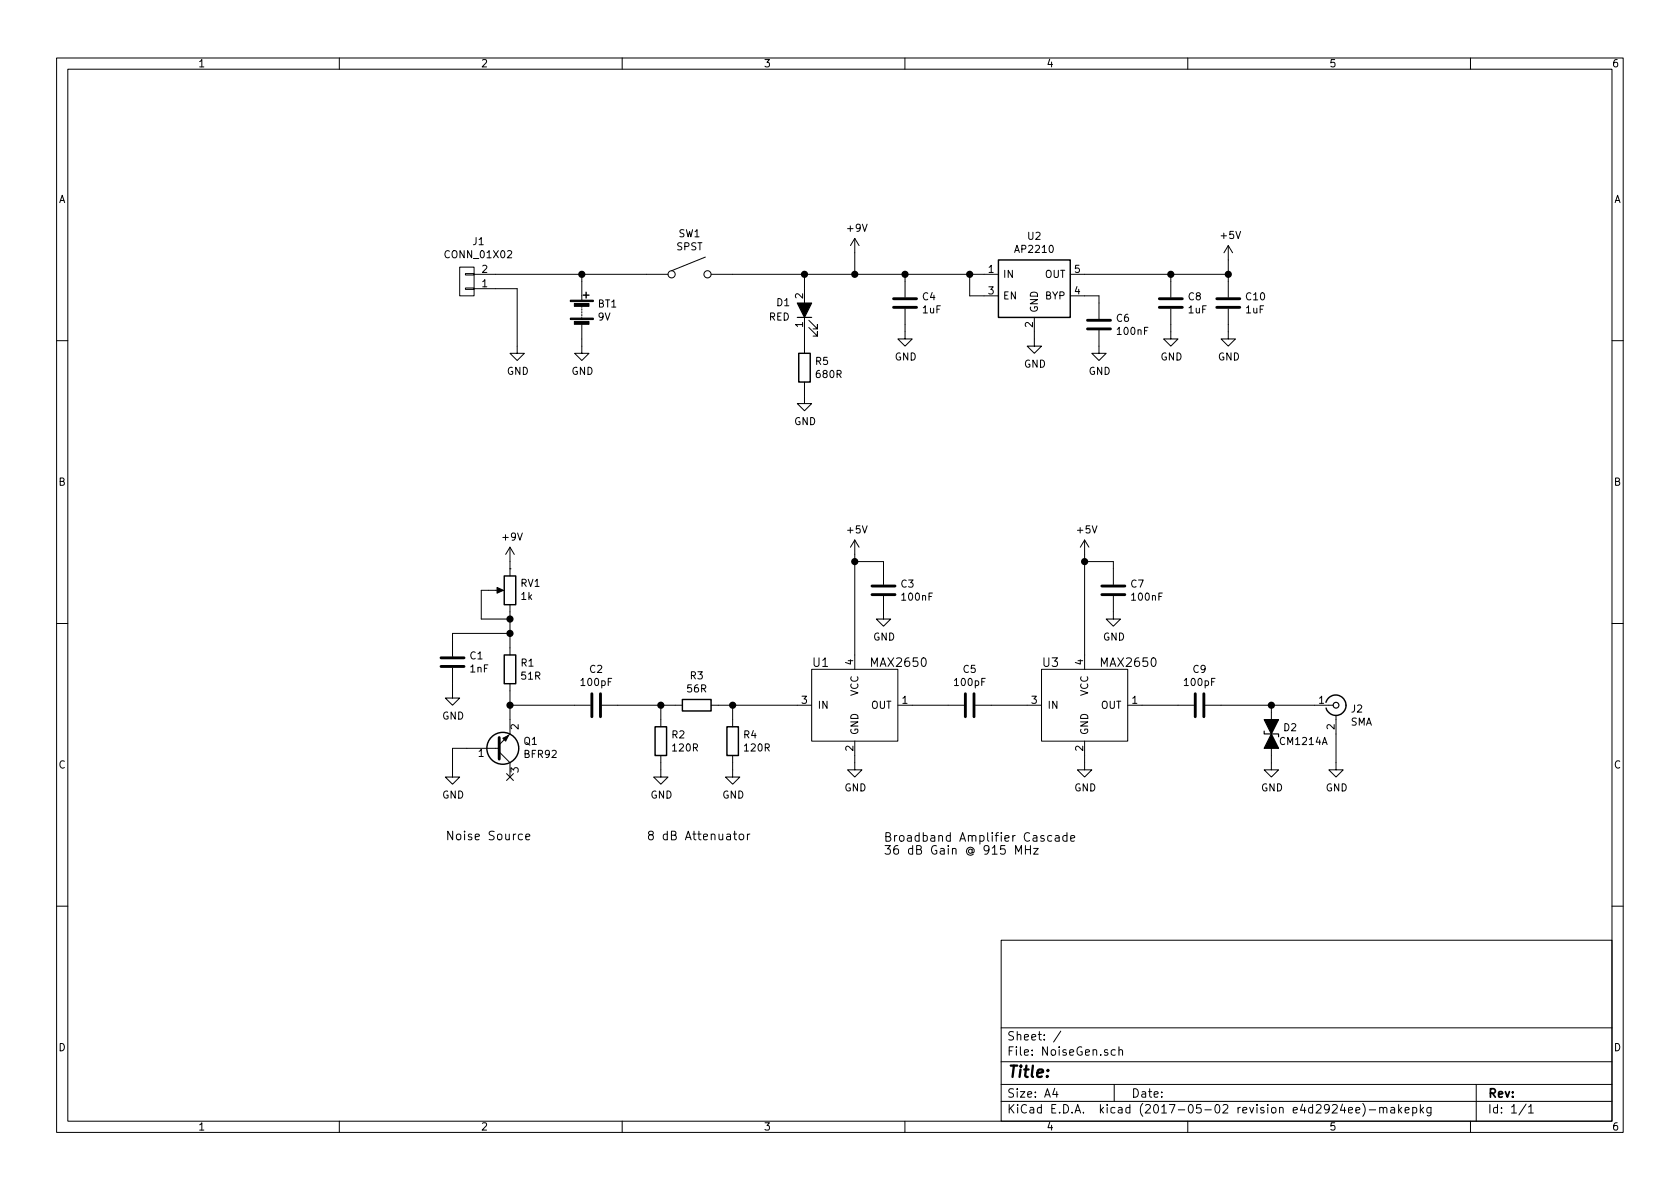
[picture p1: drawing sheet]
EESchema Schematic File Version 2
LIBS:power
LIBS:device
LIBS:transistors
LIBS:conn
LIBS:linear
LIBS:regul
LIBS:74xx
LIBS:cmos4000
LIBS:adc-dac
LIBS:memory
LIBS:xilinx
LIBS:microcontrollers
LIBS:dsp
LIBS:microchip
LIBS:analog_switches
LIBS:motorola
LIBS:texas
LIBS:intel
LIBS:audio
LIBS:interface
LIBS:digital-audio
LIBS:philips
LIBS:display
LIBS:cypress
LIBS:siliconi
LIBS:opto
LIBS:atmel
LIBS:contrib
LIBS:valves
LIBS:FritzLib
LIBS:FritzLib2
LIBS:NoiseGen-cache
EELAYER 26 0
EELAYER END
$Descr A4 11693 8268
encoding utf-8
Sheet 1 1
Title ""
Date ""
Rev ""
Comp ""
Comment1 ""
Comment2 ""
Comment3 ""
Comment4 ""
$EndDescr
$Comp
L MAX2650 U1
U 1 1
P 5950 4900
F 0 "U1" H 5650 5200 60  0000 L CNN
F 1 "MAX2650" H 6050 5200 60  0000 L CNN
F 2 "TO_SOT_Packages_SMD:SOT-143" H 5950 4950 60  0001 C CNN
F 3 "" H 5950 4950 60  0001 C CNN
	1    5950 4900
	1    0    0    -1  
$EndComp
$Comp
L MAX2650 U3
U 1 1
P 7550 4900
F 0 "U3" H 7250 5200 60  0000 L CNN
F 1 "MAX2650" H 7650 5200 60  0000 L CNN
F 2 "TO_SOT_Packages_SMD:SOT-143" H 7550 4950 60  0001 C CNN
F 3 "" H 7550 4950 60  0001 C CNN
	1    7550 4900
	1    0    0    -1  
$EndComp
$Comp
L GND #PWR01
U 1 1
P 5950 5300
F 0 "#PWR01" H 5950 5050 50  0001 C CNN
F 1 "GND" H 5955 5127 50  0000 C CNN
F 2 "" H 5950 5300 50  0001 C CNN
F 3 "" H 5950 5300 50  0001 C CNN
	1    5950 5300
	1    0    0    -1  
$EndComp
$Comp
L GND #PWR02
U 1 1
P 7550 5300
F 0 "#PWR02" H 7550 5050 50  0001 C CNN
F 1 "GND" H 7555 5127 50  0000 C CNN
F 2 "" H 7550 5300 50  0001 C CNN
F 3 "" H 7550 5300 50  0001 C CNN
	1    7550 5300
	1    0    0    -1  
$EndComp
$Comp
L +5V #PWR03
U 1 1
P 5950 3850
F 0 "#PWR03" H 5950 3700 50  0001 C CNN
F 1 "+5V" H 5965 4023 50  0000 C CNN
F 2 "" H 5950 3850 50  0001 C CNN
F 3 "" H 5950 3850 50  0001 C CNN
	1    5950 3850
	1    0    0    -1  
$EndComp
$Comp
L C C3
U 1 1
P 6150 4100
F 0 "C3" H 6265 4146 50  0000 L CNN
F 1 "100nF" H 6265 4055 50  0000 L CNN
F 2 "Capacitors_SMD:C_0603" H 6188 3950 50  0001 C CNN
F 3 "" H 6150 4100 50  0001 C CNN
	1    6150 4100
	1    0    0    -1  
$EndComp
$Comp
L GND #PWR04
U 1 1
P 6150 4250
F 0 "#PWR04" H 6150 4000 50  0001 C CNN
F 1 "GND" H 6155 4077 50  0000 C CNN
F 2 "" H 6150 4250 50  0001 C CNN
F 3 "" H 6150 4250 50  0001 C CNN
	1    6150 4250
	1    0    0    -1  
$EndComp
$Comp
L +5V #PWR05
U 1 1
P 7550 3850
F 0 "#PWR05" H 7550 3700 50  0001 C CNN
F 1 "+5V" H 7565 4023 50  0000 C CNN
F 2 "" H 7550 3850 50  0001 C CNN
F 3 "" H 7550 3850 50  0001 C CNN
	1    7550 3850
	1    0    0    -1  
$EndComp
$Comp
L C C7
U 1 1
P 7750 4100
F 0 "C7" H 7865 4146 50  0000 L CNN
F 1 "100nF" H 7865 4055 50  0000 L CNN
F 2 "Capacitors_SMD:C_0603" H 7788 3950 50  0001 C CNN
F 3 "" H 7750 4100 50  0001 C CNN
	1    7750 4100
	1    0    0    -1  
$EndComp
$Comp
L GND #PWR06
U 1 1
P 7750 4250
F 0 "#PWR06" H 7750 4000 50  0001 C CNN
F 1 "GND" H 7755 4077 50  0000 C CNN
F 2 "" H 7750 4250 50  0001 C CNN
F 3 "" H 7750 4250 50  0001 C CNN
	1    7750 4250
	1    0    0    -1  
$EndComp
$Comp
L CONN_COAXIAL J2
U 1 1
P 9300 4900
F 0 "J2" H 9400 4876 50  0000 L CNN
F 1 "SMA" H 9400 4785 50  0000 L CNN
F 2 "FritzLib:J502" H 9300 4900 50  0001 C CNN
F 3 "" H 9300 4900 50  0001 C CNN
	1    9300 4900
	1    0    0    -1  
$EndComp
$Comp
L GND #PWR07
U 1 1
P 9300 5300
F 0 "#PWR07" H 9300 5050 50  0001 C CNN
F 1 "GND" H 9305 5127 50  0000 C CNN
F 2 "" H 9300 5300 50  0001 C CNN
F 3 "" H 9300 5300 50  0001 C CNN
	1    9300 5300
	1    0    0    -1  
$EndComp
$Comp
L C C2
U 1 1
P 4150 4900
F 0 "C2" V 3898 4900 50  0000 C CNN
F 1 "100pF" V 3989 4900 50  0000 C CNN
F 2 "Capacitors_SMD:C_0603" H 4188 4750 50  0001 C CNN
F 3 "" H 4150 4900 50  0001 C CNN
	1    4150 4900
	0    1    1    0   
$EndComp
$Comp
L R R1
U 1 1
P 3550 4650
F 0 "R1" H 3620 4696 50  0000 L CNN
F 1 "51R" H 3620 4605 50  0000 L CNN
F 2 "Resistors_SMD:R_2010" V 3480 4650 50  0001 C CNN
F 3 "" H 3550 4650 50  0001 C CNN
	1    3550 4650
	1    0    0    -1  
$EndComp
$Comp
L BFR92 Q1
U 1 1
P 3450 5200
F 0 "Q1" H 3641 5154 50  0000 L CNN
F 1 "BFR92" H 3641 5245 50  0000 L CNN
F 2 "TO_SOT_Packages_SMD:SOT-23" H 3650 5125 50  0001 L CIN
F 3 "" H 3450 5200 50  0001 L CNN
	1    3450 5200
	1    0    0    1   
$EndComp
$Comp
L +9V #PWR08
U 1 1
P 3550 3900
F 0 "#PWR08" H 3550 3750 50  0001 C CNN
F 1 "+9V" H 3565 4073 50  0000 C CNN
F 2 "" H 3550 3900 50  0001 C CNN
F 3 "" H 3550 3900 50  0001 C CNN
	1    3550 3900
	1    0    0    -1  
$EndComp
NoConn ~ 3550 5400
$Comp
L R R4
U 1 1
P 5100 5150
F 0 "R4" H 5170 5196 50  0000 L CNN
F 1 "120R" H 5170 5105 50  0000 L CNN
F 2 "Capacitors_SMD:C_0603" V 5030 5150 50  0001 C CNN
F 3 "" H 5100 5150 50  0001 C CNN
	1    5100 5150
	1    0    0    -1  
$EndComp
$Comp
L R R2
U 1 1
P 4600 5150
F 0 "R2" H 4670 5196 50  0000 L CNN
F 1 "120R" H 4670 5105 50  0000 L CNN
F 2 "Capacitors_SMD:C_0603" V 4530 5150 50  0001 C CNN
F 3 "" H 4600 5150 50  0001 C CNN
	1    4600 5150
	1    0    0    -1  
$EndComp
$Comp
L R R3
U 1 1
P 4850 4900
F 0 "R3" V 4643 4900 50  0000 C CNN
F 1 "56R" V 4734 4900 50  0000 C CNN
F 2 "Capacitors_SMD:C_0603" V 4780 4900 50  0001 C CNN
F 3 "" H 4850 4900 50  0001 C CNN
	1    4850 4900
	0    1    1    0   
$EndComp
$Comp
L GND #PWR09
U 1 1
P 3150 5350
F 0 "#PWR09" H 3150 5100 50  0001 C CNN
F 1 "GND" H 3155 5177 50  0000 C CNN
F 2 "" H 3150 5350 50  0001 C CNN
F 3 "" H 3150 5350 50  0001 C CNN
	1    3150 5350
	1    0    0    -1  
$EndComp
$Comp
L C C1
U 1 1
P 3150 4600
F 0 "C1" H 3265 4646 50  0000 L CNN
F 1 "1nF" H 3265 4555 50  0000 L CNN
F 2 "Capacitors_SMD:C_0603" H 3188 4450 50  0001 C CNN
F 3 "" H 3150 4600 50  0001 C CNN
	1    3150 4600
	1    0    0    -1  
$EndComp
$Comp
L GND #PWR010
U 1 1
P 3150 4800
F 0 "#PWR010" H 3150 4550 50  0001 C CNN
F 1 "GND" H 3155 4627 50  0000 C CNN
F 2 "" H 3150 4800 50  0001 C CNN
F 3 "" H 3150 4800 50  0001 C CNN
	1    3150 4800
	1    0    0    -1  
$EndComp
$Comp
L GND #PWR011
U 1 1
P 4600 5350
F 0 "#PWR011" H 4600 5100 50  0001 C CNN
F 1 "GND" H 4605 5177 50  0000 C CNN
F 2 "" H 4600 5350 50  0001 C CNN
F 3 "" H 4600 5350 50  0001 C CNN
	1    4600 5350
	1    0    0    -1  
$EndComp
$Comp
L GND #PWR012
U 1 1
P 5100 5350
F 0 "#PWR012" H 5100 5100 50  0001 C CNN
F 1 "GND" H 5105 5177 50  0000 C CNN
F 2 "" H 5100 5350 50  0001 C CNN
F 3 "" H 5100 5350 50  0001 C CNN
	1    5100 5350
	1    0    0    -1  
$EndComp
Text Notes 4500 5850 0    60   ~ 0
8 dB Attenuator
Text Notes 6150 5950 0    60   ~ 0
Broadband Amplifier Cascade\n36 dB Gain @ 915 MHz
Text Notes 3100 5850 0    60   ~ 0
Noise Source
$Comp
L C C5
U 1 1
P 6750 4900
F 0 "C5" V 6498 4900 50  0000 C CNN
F 1 "100pF" V 6589 4900 50  0000 C CNN
F 2 "Capacitors_SMD:C_0603" H 6788 4750 50  0001 C CNN
F 3 "" H 6750 4900 50  0001 C CNN
	1    6750 4900
	0    1    1    0   
$EndComp
$Comp
L +9V #PWR013
U 1 1
P 5950 1750
F 0 "#PWR013" H 5950 1600 50  0001 C CNN
F 1 "+9V" H 5965 1923 50  0000 C CNN
F 2 "" H 5950 1750 50  0001 C CNN
F 3 "" H 5950 1750 50  0001 C CNN
	1    5950 1750
	1    0    0    -1  
$EndComp
$Comp
L C C4
U 1 1
P 6300 2100
F 0 "C4" H 6415 2146 50  0000 L CNN
F 1 "1uF" H 6415 2055 50  0000 L CNN
F 2 "Capacitors_SMD:C_0603" H 6338 1950 50  0001 C CNN
F 3 "" H 6300 2100 50  0001 C CNN
	1    6300 2100
	1    0    0    -1  
$EndComp
$Comp
L GND #PWR014
U 1 1
P 6300 2300
F 0 "#PWR014" H 6300 2050 50  0001 C CNN
F 1 "GND" H 6305 2127 50  0000 C CNN
F 2 "" H 6300 2300 50  0001 C CNN
F 3 "" H 6300 2300 50  0001 C CNN
	1    6300 2300
	1    0    0    -1  
$EndComp
Wire Wire Line
	5950 5300 5950 5250
Wire Wire Line
	7550 5300 7550 5250
Wire Wire Line
	5950 3850 5950 4550
Wire Wire Line
	6150 3950 6150 3900
Wire Wire Line
	6150 3900 5950 3900
Connection ~ 5950 3900
Wire Wire Line
	7550 3850 7550 4550
Wire Wire Line
	7750 3950 7750 3900
Wire Wire Line
	7750 3900 7550 3900
Connection ~ 7550 3900
Wire Wire Line
	9300 5300 9300 5100
Wire Wire Line
	3550 4250 3550 4500
Wire Wire Line
	3550 3950 3550 3950
Wire Wire Line
	3550 4800 3550 5000
Wire Wire Line
	5000 4900 5550 4900
Wire Wire Line
	5100 4900 5100 5000
Wire Wire Line
	4300 4900 4700 4900
Wire Wire Line
	4600 4900 4600 5000
Connection ~ 4600 4900
Wire Wire Line
	3550 3900 3550 3950
Wire Wire Line
	4000 4900 3550 4900
Connection ~ 3550 4900
Wire Wire Line
	3150 5200 3150 5350
Wire Wire Line
	3150 5200 3250 5200
Wire Wire Line
	3150 4450 3150 4400
Connection ~ 3550 4400
Wire Wire Line
	3150 4800 3150 4750
Wire Wire Line
	3150 4400 3550 4400
Wire Wire Line
	5100 5300 5100 5350
Wire Wire Line
	4600 5300 4600 5350
Connection ~ 5100 4900
Wire Wire Line
	6600 4900 6350 4900
Wire Wire Line
	6900 4900 7150 4900
Wire Wire Line
	6300 1900 6300 1950
Wire Wire Line
	6300 2300 6300 2250
Connection ~ 6300 1900
Wire Wire Line
	5950 1900 5950 1750
Connection ~ 5950 1900
$Comp
L +5V #PWR015
U 1 1
P 8550 1800
F 0 "#PWR015" H 8550 1650 50  0001 C CNN
F 1 "+5V" H 8565 1973 50  0000 C CNN
F 2 "" H 8550 1800 50  0001 C CNN
F 3 "" H 8550 1800 50  0001 C CNN
	1    8550 1800
	1    0    0    -1  
$EndComp
$Comp
L C C9
U 1 1
P 8350 4900
F 0 "C9" V 8098 4900 50  0000 C CNN
F 1 "100pF" V 8189 4900 50  0000 C CNN
F 2 "Capacitors_SMD:C_0603" H 8388 4750 50  0001 C CNN
F 3 "" H 8350 4900 50  0001 C CNN
	1    8350 4900
	0    1    1    0   
$EndComp
Wire Wire Line
	8200 4900 7950 4900
Wire Wire Line
	8500 4900 9150 4900
$Comp
L Battery BT1
U 1 1
P 4050 2150
F 0 "BT1" H 4158 2196 50  0000 L CNN
F 1 "9V" H 4158 2105 50  0000 L CNN
F 2 "FritzLib:1294" V 4050 2210 50  0001 C CNN
F 3 "" V 4050 2210 50  0001 C CNN
	1    4050 2150
	1    0    0    -1  
$EndComp
Wire Wire Line
	4050 1900 4050 1950
$Comp
L GND #PWR016
U 1 1
P 4050 2400
F 0 "#PWR016" H 4050 2150 50  0001 C CNN
F 1 "GND" H 4055 2227 50  0000 C CNN
F 2 "" H 4050 2400 50  0001 C CNN
F 3 "" H 4050 2400 50  0001 C CNN
	1    4050 2400
	1    0    0    -1  
$EndComp
Wire Wire Line
	4050 2400 4050 2350
$Comp
L LED_ALT D1
U 1 1
P 5600 2150
F 0 "D1" V 5650 2350 50  0000 R CNN
F 1 "RED" V 5550 2400 50  0000 R CNN
F 2 "Diodes_SMD:D_0603" H 5600 2150 50  0001 C CNN
F 3 "" H 5600 2150 50  0001 C CNN
	1    5600 2150
	0    -1   -1   0   
$EndComp
$Comp
L SPST SW1
U 1 1
P 4800 1900
F 0 "SW1" H 4800 2185 50  0000 C CNN
F 1 "SPST" H 4800 2094 50  0000 C CNN
F 2 "FritzLib:GF-123-0054" H 4800 1900 50  0001 C CNN
F 3 "" H 4800 1900 50  0000 C CNN
	1    4800 1900
	1    0    0    -1  
$EndComp
Wire Wire Line
	3450 1900 4500 1900
$Comp
L R R5
U 1 1
P 5600 2550
F 0 "R5" H 5670 2596 50  0000 L CNN
F 1 "680R" H 5670 2505 50  0000 L CNN
F 2 "Capacitors_SMD:C_0805" V 5530 2550 50  0001 C CNN
F 3 "" H 5600 2550 50  0001 C CNN
	1    5600 2550
	1    0    0    -1  
$EndComp
Wire Wire Line
	5600 2300 5600 2400
Wire Wire Line
	5600 2000 5600 1900
Connection ~ 5600 1900
$Comp
L GND #PWR017
U 1 1
P 5600 2750
F 0 "#PWR017" H 5600 2500 50  0001 C CNN
F 1 "GND" H 5605 2577 50  0000 C CNN
F 2 "" H 5600 2750 50  0001 C CNN
F 3 "" H 5600 2750 50  0001 C CNN
	1    5600 2750
	1    0    0    -1  
$EndComp
Wire Wire Line
	5600 2750 5600 2700
Wire Wire Line
	5100 1900 6850 1900
Wire Wire Line
	6850 2050 6750 2050
Wire Wire Line
	6750 2050 6750 1900
Connection ~ 6750 1900
$Comp
L C C8
U 1 1
P 8150 2100
F 0 "C8" H 8265 2146 50  0000 L CNN
F 1 "1uF" H 8265 2055 50  0000 L CNN
F 2 "Capacitors_SMD:C_0603" H 8188 1950 50  0001 C CNN
F 3 "" H 8150 2100 50  0001 C CNN
	1    8150 2100
	1    0    0    -1  
$EndComp
$Comp
L GND #PWR018
U 1 1
P 8150 2300
F 0 "#PWR018" H 8150 2050 50  0001 C CNN
F 1 "GND" H 8155 2127 50  0000 C CNN
F 2 "" H 8150 2300 50  0001 C CNN
F 3 "" H 8150 2300 50  0001 C CNN
	1    8150 2300
	1    0    0    -1  
$EndComp
Wire Wire Line
	8150 2300 8150 2250
Wire Wire Line
	7550 1900 8550 1900
Wire Wire Line
	8550 1800 8550 1950
$Comp
L GND #PWR019
U 1 1
P 7200 2350
F 0 "#PWR019" H 7200 2100 50  0001 C CNN
F 1 "GND" H 7205 2177 50  0000 C CNN
F 2 "" H 7200 2350 50  0001 C CNN
F 3 "" H 7200 2350 50  0001 C CNN
	1    7200 2350
	1    0    0    -1  
$EndComp
Wire Wire Line
	7200 2350 7200 2300
Connection ~ 8150 1900
$Comp
L AP2210 U2
U 1 1
P 7150 2000
F 0 "U2" H 7200 2367 50  0000 C CNN
F 1 "AP2210" H 7200 2276 50  0000 C CNN
F 2 "TO_SOT_Packages_SMD:SOT-23-5" H 7150 1650 50  0001 C CNN
F 3 "" H 7300 1750 50  0001 C CNN
	1    7150 2000
	1    0    0    -1  
$EndComp
$Comp
L C C10
U 1 1
P 8550 2100
F 0 "C10" H 8665 2146 50  0000 L CNN
F 1 "1uF" H 8665 2055 50  0000 L CNN
F 2 "Capacitors_SMD:C_0603" H 8588 1950 50  0001 C CNN
F 3 "" H 8550 2100 50  0001 C CNN
	1    8550 2100
	1    0    0    -1  
$EndComp
Wire Wire Line
	8150 1950 8150 1900
Connection ~ 8550 1900
$Comp
L GND #PWR020
U 1 1
P 8550 2300
F 0 "#PWR020" H 8550 2050 50  0001 C CNN
F 1 "GND" H 8555 2127 50  0000 C CNN
F 2 "" H 8550 2300 50  0001 C CNN
F 3 "" H 8550 2300 50  0001 C CNN
	1    8550 2300
	1    0    0    -1  
$EndComp
Wire Wire Line
	8550 2300 8550 2250
$Comp
L C C6
U 1 1
P 7650 2250
F 0 "C6" H 7765 2296 50  0000 L CNN
F 1 "100nF" H 7765 2205 50  0000 L CNN
F 2 "Capacitors_SMD:C_0603" H 7688 2100 50  0001 C CNN
F 3 "" H 7650 2250 50  0001 C CNN
	1    7650 2250
	1    0    0    -1  
$EndComp
$Comp
L GND #PWR021
U 1 1
P 7650 2400
F 0 "#PWR021" H 7650 2150 50  0001 C CNN
F 1 "GND" H 7655 2227 50  0000 C CNN
F 2 "" H 7650 2400 50  0001 C CNN
F 3 "" H 7650 2400 50  0001 C CNN
	1    7650 2400
	1    0    0    -1  
$EndComp
Wire Wire Line
	7550 2050 7650 2050
Wire Wire Line
	7650 2050 7650 2100
Connection ~ 3550 4300
Wire Wire Line
	3350 4300 3550 4300
Wire Wire Line
	3350 4100 3350 4300
Wire Wire Line
	3400 4100 3350 4100
$Comp
L POT RV1
U 1 1
P 3550 4100
F 0 "RV1" H 3480 4054 50  0000 R CNN
F 1 "1k" H 3480 4145 50  0000 R CNN
F 2 "FritzLib:Potentiometer_Trimmer_Bourns_3214G" H 3550 4100 50  0001 C CNN
F 3 "" H 3550 4100 50  0001 C CNN
	1    3550 4100
	-1   0    0    1   
$EndComp
$Comp
L CONN_01X02 J1
U 1 1
P 3250 1950
F 0 "J1" H 3169 1675 50  0000 C CNN
F 1 "CONN_01X02" H 3169 1766 50  0000 C CNN
F 2 "Pin_Headers:Pin_Header_Straight_1x02_Pitch2.54mm" H 3250 1950 50  0001 C CNN
F 3 "" H 3250 1950 50  0001 C CNN
	1    3250 1950
	-1   0    0    1   
$EndComp
$Comp
L GND #PWR022
U 1 1
P 3600 2400
F 0 "#PWR022" H 3600 2150 50  0001 C CNN
F 1 "GND" H 3605 2227 50  0000 C CNN
F 2 "" H 3600 2400 50  0001 C CNN
F 3 "" H 3600 2400 50  0001 C CNN
	1    3600 2400
	1    0    0    -1  
$EndComp
Wire Wire Line
	3600 2000 3600 2400
Wire Wire Line
	3450 2000 3600 2000
Connection ~ 4050 1900
$Comp
L D_TVS_ALT D2
U 1 1
P 8850 5100
F 0 "D2" V 8804 5179 50  0000 L CNN
F 1 "CM1214A" V 8900 5150 50  0000 L CNN
F 2 "TO_SOT_Packages_SMD:SOT-23" H 8850 5100 50  0001 C CNN
F 3 "" H 8850 5100 50  0001 C CNN
	1    8850 5100
	0    1    1    0   
$EndComp
$Comp
L GND #PWR023
U 1 1
P 8850 5300
F 0 "#PWR023" H 8850 5050 50  0001 C CNN
F 1 "GND" H 8855 5127 50  0000 C CNN
F 2 "" H 8850 5300 50  0001 C CNN
F 3 "" H 8850 5300 50  0001 C CNN
	1    8850 5300
	1    0    0    -1  
$EndComp
Wire Wire Line
	8850 4950 8850 4900
Connection ~ 8850 4900
Wire Wire Line
	8850 5300 8850 5250
$EndSCHEMATC
